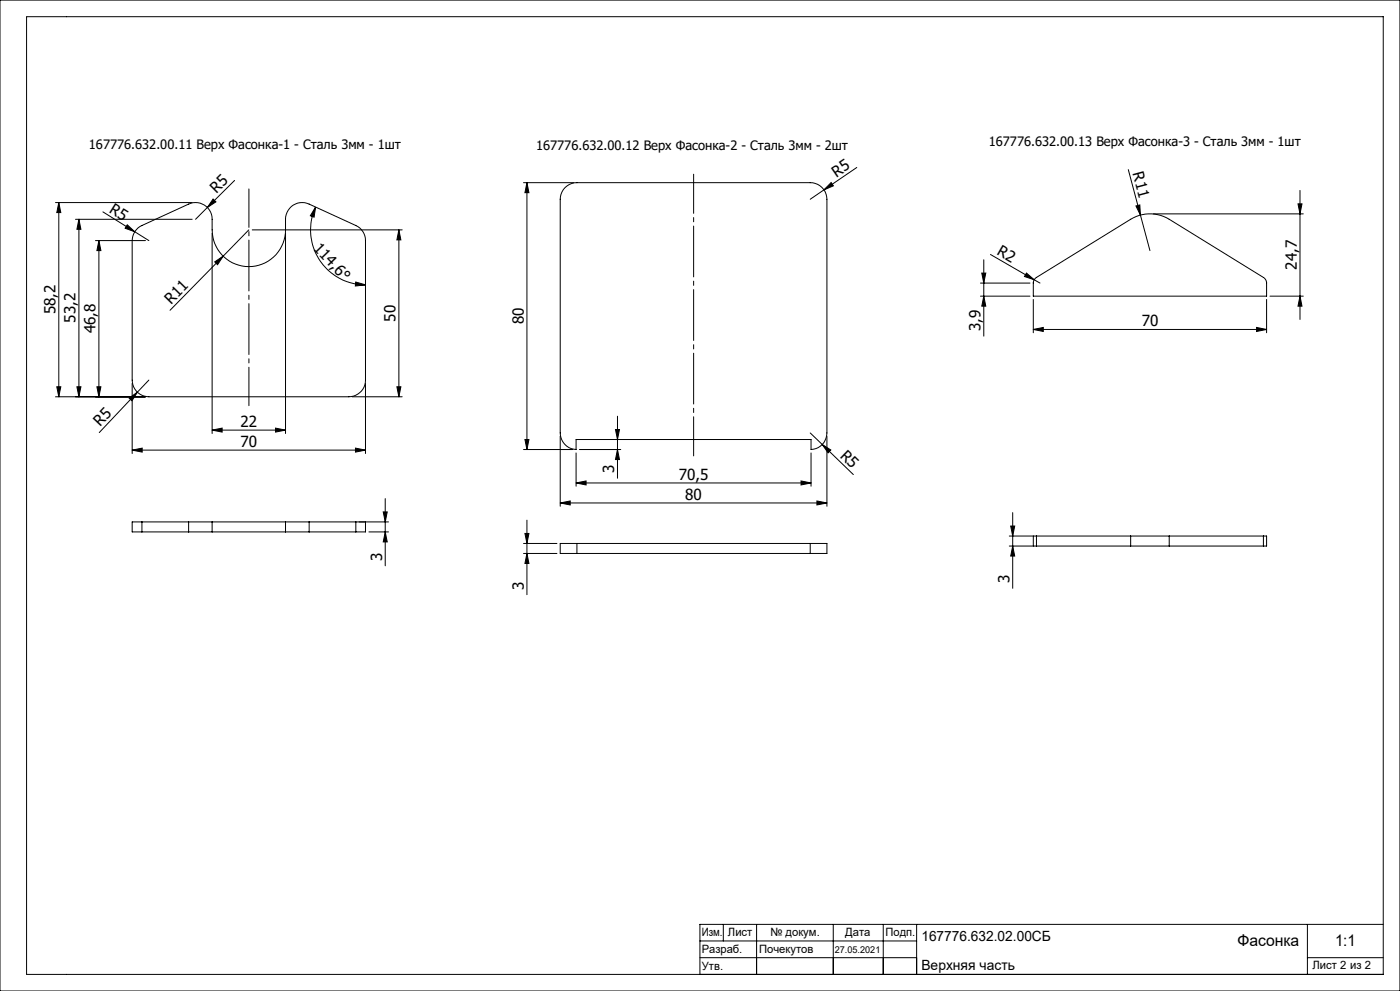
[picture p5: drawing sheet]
<svg xmlns="http://www.w3.org/2000/svg" width="420mm" height="297mm" viewBox="0 0 420 297" stroke-linecap="round" stroke-linejoin="round" font-family="sans-serif">
<g fill="none" stroke="#000" stroke-width=".3">
<path d="M0 0h420v297h-420zM8 5h407v287h-407zM63.9 59.7l.9 .8-2.6 1.7zM70.4 54.1l-8.2 8.1M157.1 54.7h15M158.1 54.7v80M158.1 54.7l.6 3h-1.2zM169.5 56.2a5 5 0 0 1 3.6-1.5h70a5 5 0 0 1 5 5v70a5 5 0 0 1-4.8 5v-3h-70.5v3a5 5 0 0 1-4.7-5v-70a5 5 0 0 1 1.4-3.5zM247.2 56.9l-4.1 2.8M249.3 54.7l.7 1-2.8 1.2zM257 50.2l-9.8 6.7M338.5 50.8l3.6 13.6"/>
<path d="M390 57.1v38.6M16.7 60.7h40.9M17.6 60.7v58.2M17.6 60.7l.6 3h-1.2zM22.6 65.7h35M23.7 65.7v53.2M23.7 65.7l.6 3h-1.2zM28.6 72.1h15M29.7 72.1v46.8M29.7 72.1l.6 3h-1.2zM30.9 63.5l9.5 6M38.2 67.4l2.2 2.1-2.9-1.1z"/>
<path d="M40.4 69.5l4.3 2.6M41.4 68.3l1.2-.7 14-6.4a5 5 0 0 1 7 4.5 14.3 14.3 0 0 0 1.7 9 11 11 0 0 0 12.4 4.8 11 11 0 0 0 8-10.6 9 9 0 0 1 .4-5.3 5 5 0 0 1 6.6-2.4l14.1 6.4a4.9 4.9 0 0 1 2.8 4.5v41.8a5 5 0 0 1-4.9 5h-60a5 5 0 0 1-5-5v-41.8l.4-2zM62.2 62.2l-3.5 3.5M63.6 69.9v60M64.4 78.5l2.6-1.7-1.7 2.5zM67 76.8l-16 16.2M74.6 68.9l-7.6 7.9M75.7 68.9h44.9M85.7 69.9v60M94.7 62.1l-.5 3-1.1-.4zM94.7 62.1a16.4 16.4 0 0 0 14.9 23.3M119.7 68.9v50"/>
<path d="M119.7 68.9l.6 3h-1.2zM295.1 77.9v22.8M297.1 76.3l13.2 7.6M340.8 61.7l1.1-.3 .2 3zM342.1 64.4l2.9 10.7M346 64.1h45M389.4 61.1h1.2l-.6 3zM106.7 84.5l2.9 .9-3 .3zM294.1 88.8h14.9M294.1 84.8h14.9M294.5 81.8h1.2l-.6 3zM295.1 88.8l.6 3h-1.2z"/>
<path d="M307.9 81.8l2.4 2.1-3-1zM310 98.7l3-.6v1.2zM310 89.7v10M310 98.7h70M310.3 83.9l1.7 .9M310.6 83.5l28.6-17.8a11.1 11.1 0 0 1 11.6 0l28.2 17.4a2 2 0 0 1 1 1.7v4h-70v-4.2zM377 98.1l3 .6-3 .6zM380 89.7v10M381 88.8h10M390 88.8l.6 3h-1.2zM16.7 118.9h26.9M17 115.9h1.2l-.6 3z"/>
<path d="M23.1 115.9h1.2l-.6 3zM29.1 115.9h1.2l-.6 3zM38.7 119.3l2.5-1.8-1.6 2.6zM39.7 114.9v21M41.2 117.5l-11.4 12.1M44.7 113.9l-3.5 3.6M105.7 118.9h14.9M109.6 114.9v21M119.1 115.9h1.2l-.6 3zM39.7 134.9l3-.6v1.2zM39.7 134.9h69.9M63.6 128.9l3-.6v1.2z"/>
<path d="M63.6 128.9h22.1M82.7 128.3l3 .6-3 .6zM106.6 134.3l3 .6-3 .6zM157.1 134.7h14.7M157.5 131.7h1.2l-.6 3zM168.1 130.7v21M172.8 135.7v10M173.8 134.7h12.4M184.6 128.7h1.2l-.6 3zM185.2 134.7l.6 3h-1.2zM185.2 124.7v18.6M243.1 129.7l3.6 3.5"/>
<path d="M243.3 135.7v10M246.7 133.2l2.5 1.7-.8 .8zM246.7 133.2l9.3 9M248.1 130.7v21M42.6 156.4h-2.9v3h2.9M42.6 156.4h14M42.6 159.4h14M42.6 156.4v3M56.6 159.4h7M56.6 156.4h7M56.6 156.4v3M63.6 159.4h22.1"/>
<path d="M63.6 156.4h22.1M63.6 156.4v3M85.7 159.4h7M85.7 156.4h7M85.7 156.4v3M92.7 156.4h14.1M92.7 159.4h14.1M92.7 156.4v3M106.8 156.4h2.8v3h-2.8M106.8 156.4v3M107.7 156.4h8.9M110.7 159.4h5.9"/>
<path d="M115 153.4h1.2l-.6 3zM115.6 149.4v20.2M115.6 159.4l.6 3h-1.2zM157.5 159.9h1.2l-.6 3zM158.1 155.9v22.3M168.1 150.7l3-.6v1.2zM168.1 150.7h80M172.8 144.7l3-.6v1.2zM172.8 144.7h70.5M240.3 144.1l3 .6-3 .6zM245.1 150.1l3 .6-3 .6zM303.2 157.7h1.2l-.6 3z"/>
<path d="M303.8 153.6v22.7M157.1 162.9h10M157.1 165.9h10M158.1 165.9l.6 3h-1.2zM173.1 162.9h-5v3h5M173.1 162.9h70M173.1 165.9h70M173.1 162.9v3M243.1 162.9h5v3h-5M243.1 162.9v3M302.8 160.7h7.2M302.8 163.7h7.2"/>
<path d="M303.8 163.7l.6 2.9h-1.2zM310 163.7h.9M310 160.7h.9M310 160.7v3M310.9 160.7h28.3M310.9 163.7h28.3M310.9 160.7v3M339.2 163.7h11.6M339.2 160.7h11.6M339.2 160.7v3M350.8 160.7h28.2M350.8 163.7h28.2"/>
<path d="M350.8 160.7v3M379 160.7h1v3h-1M379 160.7v3M217 277v5M227 277v15M250 277v15M265 277v15M275 277v15M392.2 277v15M415 277h-205v15M210 282h65M210 287h65"/>
<path d="M392.2 287h22.8"/>
</g>
<path d="M74.7 121.6v-65" fill="none" stroke="#000" stroke-width=".3" stroke-dasharray="15.2 1.3 1.3 1.3" stroke-dashoffset="3.7"/>
<path d="M208.1 136.6v-84.4" fill="none" stroke="#000" stroke-width=".3" stroke-dasharray="15.2 1.3 1.3 1.3" stroke-dashoffset="3.5"/>
<g fill="#000">
<path d="M249.3 54.7l.7 1-2.8 1.2zM38.2 67.4l2.2 2.1-2.9-1.1zM63.9 59.7l.9 .8-2.6 1.7zM64.4 78.5l2.6-1.7-1.7 2.5zM340.8 61.7l1.1-.3 .2 3zM307.9 81.8l2.4 2.1-3-1zM38.7 119.3l2.5-1.8-1.6 2.6zM246.7 133.2l2.5 1.7-.8 .8z"/>
<path d="M17.6 60.7l.6 3h-1.2zM17 115.9h1.2l-.6 3zM119.7 68.9l.6 3h-1.2zM119.1 115.9h1.2l-.6 3zM29.7 72.1l.6 3h-1.2zM29.1 115.9h1.2l-.6 3zM23.7 65.7l.6 3h-1.2zM23.1 115.9h1.2l-.6 3zM389.4 61.1h1.2l-.6 3zM390 88.8l.6 3h-1.2zM294.5 81.8h1.2l-.6 3zM295.1 88.8l.6 3h-1.2z"/>
<path d="M94.7 62.1l-.5 3-1.1-.4zM106.7 84.5l2.9 .9-3 .3z"/>
<path d="M39.7 134.9l3-.6v1.2zM106.6 134.3l3 .6-3 .6zM63.6 128.9l3-.6v1.2zM82.7 128.3l3 .6-3 .6zM310 98.7l3-.6v1.2zM377 98.1l3 .6-3 .6z"/>
<path d="M185.2 134.7l.6 3h-1.2zM184.6 128.7h1.2l-.6 3z"/>
<path d="M115 153.4h1.2l-.6 3zM115.6 159.4l.6 3h-1.2zM158.1 54.7l.6 3h-1.2zM157.5 131.7h1.2l-.6 3zM157.5 159.9h1.2l-.6 3zM158.1 165.9l.6 3h-1.2z"/>
<path d="M168.1 150.7l3-.6v1.2zM245.1 150.1l3 .6-3 .6zM172.8 144.7l3-.6v1.2zM240.3 144.1l3 .6-3 .6z"/>
<path d="M303.2 157.7h1.2l-.6 3zM303.8 163.7l.6 2.9h-1.2z"/>
</g>
<g font-size="4.8">
<text x="371.3" y="283.5">Фасонка</text>
<text x="400.5" y="283.5">1:1</text>
</g>
<g font-size="4.6">
<text x="250.9" y="53.2" transform="rotate(-34 250.9 53.2)">R5</text>
<text x="339.8" y="52" transform="rotate(75 339.8 52)">R11</text>
<text x="65" y="58.2" transform="rotate(-45 65 58.2)">R5</text>
<text x="32.6" y="63.5" transform="rotate(32 32.6 63.5)">R5</text>
<text x="93.8" y="74.8" transform="rotate(46 93.8 74.8)">114,6°</text>
<text x="298.8" y="76.2" transform="rotate(30 298.8 76.2)">R2</text>
<text x="389" y="80.8" transform="rotate(-90 389 80.8)">24,7</text>
<text x="16.7" y="94.2" transform="rotate(-90 16.7 94.2)">58,2</text>
<text x="51.4" y="91.3" transform="rotate(-46 51.4 91.3)">R11</text>
<text x="22.7" y="96.7" transform="rotate(-90 22.7 96.7)">53,2</text>
<text x="28.7" y="99.9" transform="rotate(-90 28.7 99.9)">46,8</text>
<text x="118.7" y="96.4" transform="rotate(-90 118.7 96.4)">50</text>
<text x="157.1" y="97.2" transform="rotate(-90 157.1 97.2)">80</text>
<text x="294.2" y="99.3" transform="rotate(-90 294.2 99.3)">3,9</text>
<text x="342.5" y="97.7">70</text>
<text x="30.1" y="127.9" transform="rotate(-47 30.1 127.9)">R5</text>
<text x="72.2" y="127.9">22</text>
<text x="72.2" y="133.9">70</text>
<text x="251.8" y="136.8" transform="rotate(44 251.8 136.8)">R5</text>
<text x="184.3" y="141.9" transform="rotate(-90 184.3 141.9)">3</text>
<text x="203.7" y="143.7">70,5</text>
<text x="205.6" y="149.7">80</text>
<text x="114.6" y="168.1" transform="rotate(-90 114.6 168.1)">3</text>
<text x="157.1" y="176.8" transform="rotate(-90 157.1 176.8)">3</text>
<text x="302.8" y="174.9" transform="rotate(-90 302.8 174.9)">3</text>
</g>
<g font-size="4.2">
<text x="276.4" y="282.1">167776.632.02.00СБ</text>
<text x="276.4" y="290.6">Верхняя часть</text>
</g>
<g font-size="3.9">
<text x="26.7" y="44.7">167776.632.00.11 Верх Фасонка-1 - Сталь 3мм - 1шт</text>
<text x="160.8" y="45">167776.632.00.12 Верх Фасонка-2 - Сталь 3мм - 2шт</text>
<text x="296.6" y="43.7">167776.632.00.13 Верх Фасонка-3 - Сталь 3мм - 1шт</text>
</g>
<g font-size="3.4">
<text x="210.5" y="280.5">Изм.</text>
<text x="218.4" y="280.4">Лист</text>
<text x="231.1" y="280.4">№ докум.</text>
<text x="253.6" y="280.4">Дата</text>
<text x="265.7" y="280.4">Подп.</text>
<text x="210.5" y="285.7">Разраб.</text>
<text x="227.7" y="285.6">Почекутов</text>
<text x="210.6" y="290.8">Утв.</text>
<text x="393.7" y="290.5">Лист 2 из 2</text>
</g>
<text font-size="2.8" x="250.5" y="285.6">27.05.2021</text>
</svg>
